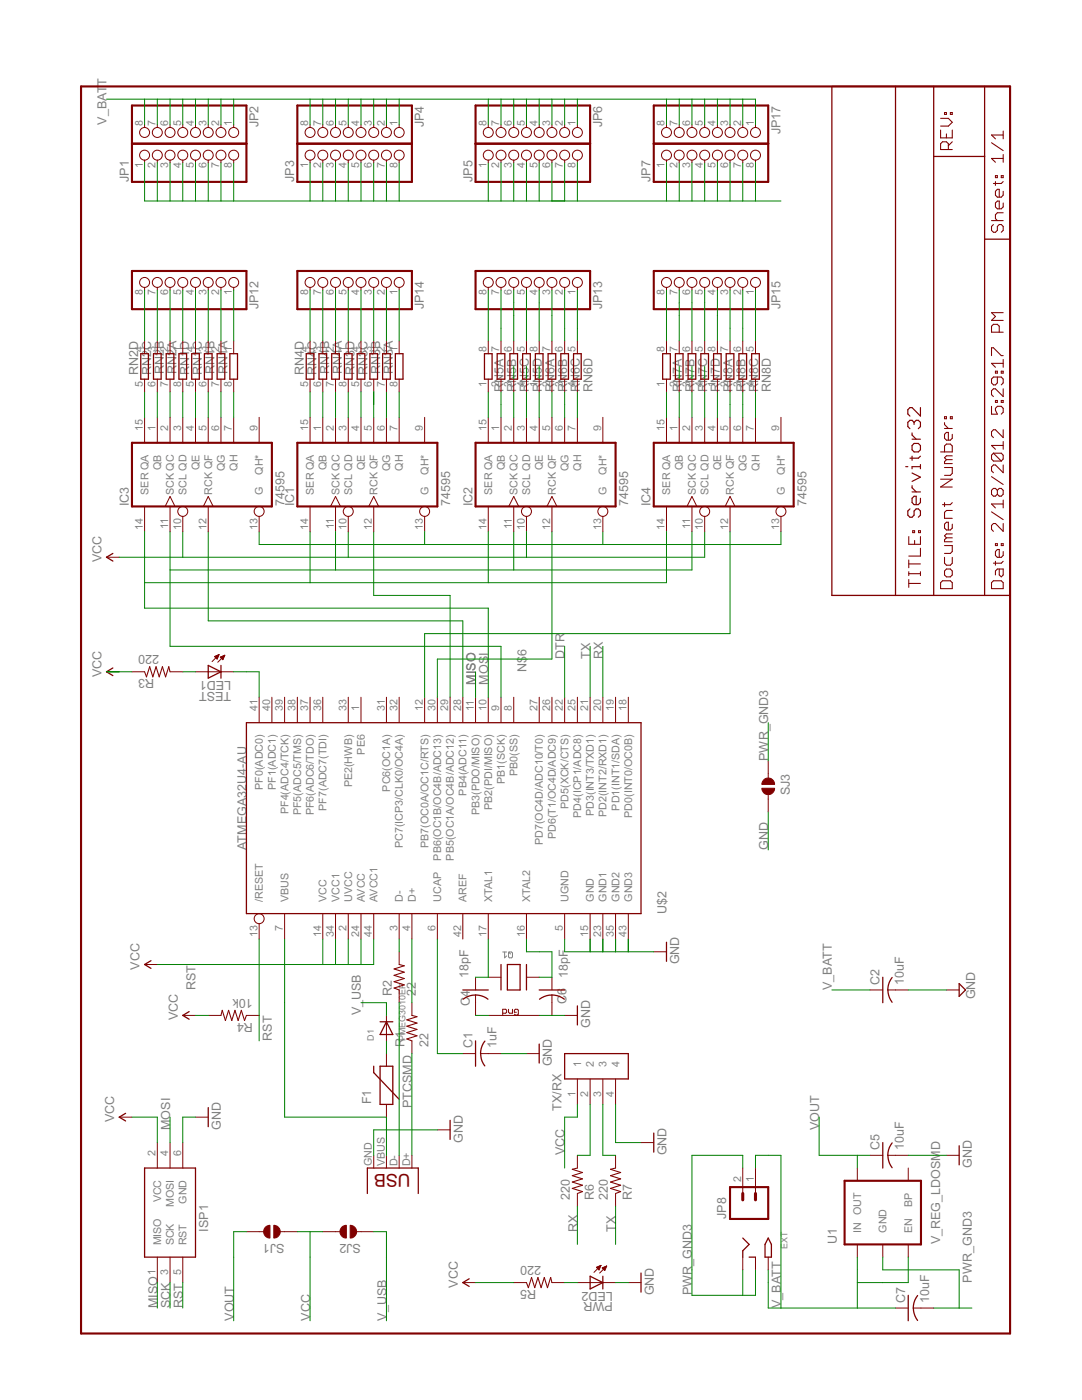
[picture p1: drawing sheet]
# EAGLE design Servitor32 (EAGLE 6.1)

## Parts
C1  1uF  C-USC0805K  [C0805K]
C2  10uF  C-USC0805K  [C0805K]
C4  18pF  C-USC0805K  [C0805K]
C5  10uF  C-USC0805K  [C0805K]
C6  18pF  C-USC0805K  [C0805K]
C7  10uF  C-USC0805  [C0805]
D1  PMEG3010EP  [SOD-128]
EXT  2.1MMJACKTHM  [PJ-102A]
F1  PTCSMD  [PTC-1206]
IC1  74595  [TSSOP16]
IC2  74595  [TSSOP16]
IC3  74595  [TSSOP16]
IC4  74595  [TSSOP16]
ISP1  AVRISP-6  [AVRISP]
JP1  PINHD-1X8CLEANBIG  [1X08-CLEANBIG]
JP2  PINHD-1X8CLEANBIG  [1X08-CLEANBIG]
JP3  PINHD-1X8CLEANBIG  [1X08-CLEANBIG]
JP4  PINHD-1X8CLEANBIG  [1X08-CLEANBIG]
JP5  PINHD-1X8CLEANBIG  [1X08-CLEANBIG]
JP6  PINHD-1X8CLEANBIG  [1X08-CLEANBIG]
JP7  PINHD-1X8CLEANBIG  [1X08-CLEANBIG]
JP8  M023.5MM  [SCREWTERMINAL-3.5MM-2]
JP12  PINHD-1X8CLEANBIG  [1X08-CLEANBIG]
JP13  PINHD-1X8CLEANBIG  [1X08-CLEANBIG]
JP14  PINHD-1X8CLEANBIG  [1X08-CLEANBIG]
JP15  PINHD-1X8CLEANBIG  [1X08-CLEANBIG]
JP17  PINHD-1X8CLEANBIG  [1X08-CLEANBIG]
LED1  TEST  LEDSML0805  [SML0805]
LED2  PWR  LEDSML0805  [SML0805]
Q1  XTAL-4-3225  [NX3225]
R1  22  R-US_R0805  [R0805]
R2  22  R-US_R0805  [R0805]
R3  220  R-US_R0805  [R0805]
R4  10k  R-US_R0805  [R0805]
R5  220  R-US_R0805  [R0805]
R6  220  R-US_R0805  [R0805]
R7  220  R-US_R0805  [R0805]
RN1  4R-NEXB38V  [EXB38V]
RN2  4R-NEXB38V  [EXB38V]
RN3  4R-NEXB38V  [EXB38V]
RN4  4R-NEXB38V  [EXB38V]
RN5  4R-NEXB38V  [EXB38V]
RN6  4R-NEXB38V  [EXB38V]
RN7  4R-NEXB38V  [EXB38V]
RN8  4R-NEXB38V  [EXB38V]
SJ1  SOLDERJUMPER-OLDTRACE  [SJ_2S-TRACE]
SJ2  SOLDERJUMPER-OLDTRACE  [SJ_2S-TRACE]
SJ3  SOLDERJUMPER-OLDTRACE  [SJ_2S-TRACE]
TX/RX  TX/RX  1X4-BIG  [1X04-BIG]
U1  V_REG_LDOSMD  [SOT23-5]
U$2  ATMEGA32U4-AU  [TQFP44]
X1  USBSMD  [USB-MINIB]

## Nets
D+: R1.1 X1.D+
D-: R2.1 X1.D-
DTR: U$2.22(PD5(XCK/CTS))
GND: C1.2 C5.2 C6.2 ISP1.6(GND) LED2.C Q1.4(G2) SJ3.2 TX/RX.4 U$2.5(UGND) U$2.15(GND) U$2.23(GND1) U$2.35(GND2) U$2.43(GND3) X1.GND
MISO: ISP1.1(MISO) U$2.11(PB3(PDO/MISO))
MOSI: IC1.14(SER) IC2.14(SER) IC3.14(SER) IC4.14(SER) ISP1.4(MOSI) U$2.10(PB2(PDI/MISO))
N$1: IC3.15(QA) RN2.5
N$2: LED2.A R5.2
N$3: C4.1 Q1.1(X1) U$2.17(XTAL1)
N$4: R2.2 U$2.3(D-)
N$5: R1.2 U$2.4(D+)
N$6: LED1.C U$2.41(PF0(ADC0))
N$7: LED1.A R3.2
N$8: C4.2 Q1.2(G1)
N$9: C6.1 Q1.3(X2) U$2.16(XTAL2)
N$10: D1.P$2(A) F1.2
N$11: IC3.1(QB) RN2.6
N$12: IC1.15(QA) RN4.5
N$13: IC3.2(QC) RN2.7
N$14: IC3.3(QD) RN2.8
N$16: C1.1 U$2.6(UCAP)
N$17: IC3.4(QE) RN1.5
N$18: IC3.5(QF) RN1.6
N$19: IC3.6(QG) RN1.7
N$20: IC3.7(QH) RN1.8
N$21: JP12.8 RN2.4
N$22: JP12.7 RN2.3
N$23: JP12.6 RN2.2
N$24: JP12.5 RN2.1
N$25: JP12.4 RN1.4
N$26: JP12.3 RN1.3
N$27: JP12.2 RN1.2
N$28: IC1.1(QB) RN4.6
N$29: IC1.2(QC) RN4.7
N$30: IC1.3(QD) RN4.8
N$31: IC1.4(QE) RN3.5
N$32: IC1.5(QF) RN3.6
N$33: IC1.6(QG) RN3.7
N$34: IC1.7(QH) RN3.8
N$35: IC2.15(QA) RN5.1
N$36: IC2.1(QB) RN5.2
N$37: IC2.3(QD) RN5.4
N$38: IC2.4(QE) RN6.1
N$39: IC2.5(QF) RN6.2
N$40: IC2.6(QG) RN6.3
N$41: IC2.7(QH) RN6.4
N$42: IC4.7(QH) RN8.4
N$43: IC4.15(QA) RN7.1
N$44: IC4.2(QC) RN7.3
N$45: IC4.3(QD) RN7.4
N$46: IC4.4(QE) RN8.1
N$47: IC4.5(QF) RN8.2
N$48: IC4.6(QG) RN8.3
N$49: IC2.2(QC) RN5.3
N$50: IC4.1(QB) RN7.2
N$51: JP12.1 RN1.1
N$52: JP14.8 RN4.4
N$53: JP14.7 RN4.3
N$54: JP14.6 RN4.2
N$55: JP14.5 RN4.1
N$57: JP14.4 RN3.4
N$58: JP14.3 RN3.3
N$59: JP14.2 RN3.2
N$60: JP13.8 RN5.8
N$61: JP13.7 RN5.7
N$62: JP13.5 RN5.5
N$63: JP13.4 RN6.8
N$64: JP13.3 RN6.7
N$65: JP13.2 RN6.6
N$66: JP13.1 RN6.5
N$67: JP15.1 RN8.5
N$68: JP15.8 RN7.8
N$69: JP15.6 RN7.6
N$70: JP15.5 RN7.5
N$71: JP15.4 RN8.8
N$72: JP15.3 RN8.7
N$73: JP15.2 RN8.6
N$74: JP13.6 RN5.6
N$75: JP15.7 RN7.7
N$76: JP14.1 RN3.1
N$90: R7.2 TX/RX.3
N$91: R6.2 TX/RX.2
PB4: IC3.12(RCK) U$2.28(PB4(ADC11))
PB5: IC1.12(RCK) U$2.29(PB5(OC1A/OC4B/ADC12))
PB6: IC2.12(RCK) U$2.30(PB6(OC1B/OC4B/ADC13))
PB7: IC4.12(RCK) U$2.12(PB7(OC0A/OC1C/RTS))
PWR_GND3: C2.2 C7.2 EXT.RING EXT.RING_SW IC1.13(G) IC2.13(G) IC3.13(G) IC4.13(G) JP1.1 JP1.2 JP1.3 JP1.4 JP1.5 JP1.6 JP1.7 JP1.8 JP3.1 JP3.2 JP3.3 JP3.4 JP3.5 JP3.6 JP3.7 JP3.8 JP5.1 JP5.2 JP5.3 JP5.4 JP5.5 JP5.6 JP5.7 JP5.8 JP7.1 JP7.2 JP7.3 JP7.4 JP7.5 JP7.6 JP7.7 JP7.8 JP8.2 SJ3.1 U1.2(GND) ; supply symbol labelled GND
RST: ISP1.5(RST) R4.1 U$2.13(/RESET)
RX: R6.1 U$2.20(PD2(INT2/RXD1))
SCK: IC1.11(SCK) IC2.11(SCK) IC3.11(SCK) IC4.11(SCK) ISP1.3(SCK) U$2.9(PB1(SCK))
TX: R7.1 U$2.21(PD3(INT3/TXD1))
V_BATT: C2.1 C7.1 EXT.TIP JP2.1 JP2.2 JP2.3 JP2.4 JP2.5 JP2.6 JP2.7 JP2.8 JP4.1 JP4.2 JP4.3 JP4.4 JP4.5 JP4.6 JP4.7 JP4.8 JP6.1 JP6.2 JP6.3 JP6.4 JP6.5 JP6.6 JP6.7 JP6.8 JP8.1 JP17.1 JP17.2 JP17.3 JP17.4 JP17.5 JP17.6 JP17.7 JP17.8 U1.1(IN) U1.3(EN)
V_USB: D1.P$1(C) SJ2.1
VBUS: F1.1 U$2.7(VBUS) X1.VBUS
VCC: IC1.10(SCL) IC2.10(SCL) IC3.10(SCL) IC4.10(SCL) ISP1.2(VCC) R3.1 R4.2 R5.1 SJ1.1 SJ2.2 TX/RX.1 U$2.2(UVCC) U$2.14(VCC) U$2.24(AVCC) U$2.34(VCC1) U$2.44(AVCC1)
VOUT: C5.1 SJ1.2 U1.5(OUT)
Unconnected: IC1.9(QH*) IC2.9(QH*) IC3.9(QH*) IC4.9(QH*) U1.4(BP) U$2.1(PE6) U$2.8(PB0(SS)) U$2.18(PD0(INT0/OC0B)) U$2.19(PD1(INT1/SDA)) U$2.25(PD4(ICP1/ADC8)) U$2.26(PD6(T1/OC4D/ADC9)) U$2.27(PD7(OC4D/ADC10/T0)) U$2.31(PC6(OC1A)) U$2.32(PC7(ICP3/CLK0/OC4A)) U$2.33(PE2(HWB)) U$2.36(PF7(ADC7(TDI)) U$2.37(PF6(ADC6/TDO)) U$2.38(PF5(ADC5/TMS)) U$2.39(PF4(ADC4/TCK)) U$2.40(PF1(ADC1)) U$2.42(AREF)

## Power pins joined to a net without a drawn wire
GND: IC1.8(GND) IC2.8(GND) IC3.8(GND) IC4.8(GND)
VCC: IC1.16(VCC) IC2.16(VCC) IC3.16(VCC) IC4.16(VCC)
